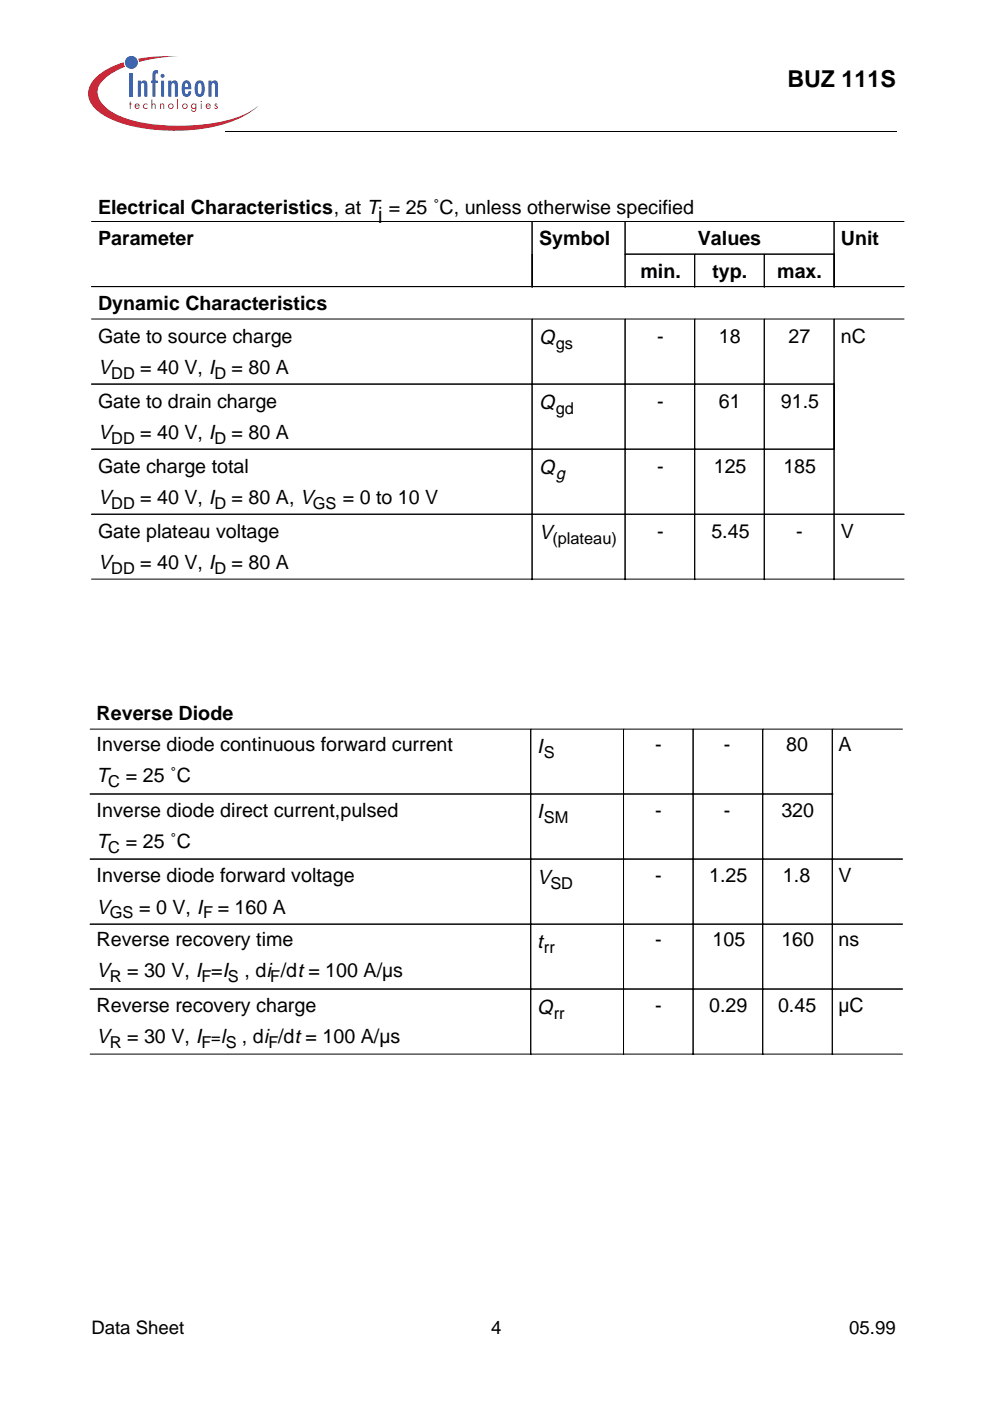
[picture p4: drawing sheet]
<svg xmlns="http://www.w3.org/2000/svg" width="210mm" height="297mm" viewBox="0 0 210 297" stroke-linecap="round" stroke-linejoin="round" font-family="sans-serif">
<g fill="#c82434">
<path d="M27.5 21.5h.2v.5h.2v.1h-.2v1h-.2v-1h-.1z"/>
<path d="M30.5 22.1l.6-.1h.2v.3a.41 .41 0 0 0-.7-.1 .41 .41 0 0 0 .1 .6 .41 .41 0 0 0 .6-.1v.3a.6 .6 0 0 1-.8-.1 .6 .6 0 0 1 0-.8z"/>
<path d="M32.1 21.1h.2v1l.3-.2 .4 .3v.9h-.2v-.8l-.2-.2-.3 .2v.8h-.2z"/>
<path d="M33.9 22h.2v.1l.3-.2 .3 .1 .1 1.1h-.2v-.8l-.2-.2-.3 .2v.8h-.2z"/>
<path d="M37.6 21.1h.2v2h-.2z"/>
<path d="M45.5 22.1a.33 .33 0 0 1 .6 0h-.4v.2a.4 .4 0 0 1 .5 .4 .4 .4 0 0 1-.3 .4 .4 .4 0 0 1-.5-.3l.5 .1v-.3a.4 .4 0 0 1-.4-.5z"/>
<path d="M29.3 12.4a35.9 35.9 0 0 1 8.6-.4 31.2 31.2 0 0 0-8.4 1.1z"/>
<path d="M20.3 16.4a14.5 14.5 0 0 1 5.9-3.2l.3 1a9.8 9.8 0 0 0-5.6 4.3 4 4 0 0 0 1.6 4.3 20.3 20.3 0 0 0 11.2 3.7 39 39 0 0 0 18.3-2.3l2.6-1.7a19.1 19.1 0 0 1-10.1 4.6 40.7 40.7 0 0 1-19.8-1.4 9.9 9.9 0 0 1-5.6-4.2 4.3 4.3 0 0 1 1.2-5.1z"/>
<path d="M28.8 22.3l.3-.2 .3 .3h-.7zM28.7 22.1a.59 .59 0 0 0 0 .9 .59 .59 0 0 0 .9-.2l-.2-.1-.2 .2a.37 .37 0 0 1-.5-.3h.9a.54 .54 0 0 0-.3-.6 .54 .54 0 0 0-.6 .1z"/>
<path d="M35.8 22.5a.41 .41 0 0 1 .8 0 .41 .41 0 0 1-.8 0zM35.6 22.5a.6 .6 0 0 0 1.2 0 .6 .6 0 0 0-1.2 0z"/>
<path d="M38.8 22.5a.41 .41 0 0 1 .8 0 .41 .41 0 0 1-.8 0zM38.6 22.5a.6 .6 0 0 0 1.2 0 .6 .6 0 0 0-1.2 0z"/>
<path d="M40.7 22.5a.4 .4 0 0 1 .8 0 .4 .4 0 0 1-.8 0zM40.6 22.1a.57 .57 0 0 0 0 .8 .57 .57 0 0 0 .8 0 .44 .44 0 0 1-.1 .5 .44 .44 0 0 1-.4 .1l-.2-.3h-.2a.56 .56 0 0 0 .7 .5 .56 .56 0 0 0 .4-.7v-1h-.2v.1l-.4-.2z"/>
<path d="M42.6 22h.2v1.1h-.2zM42.5 21.5a.15 .15 0 0 1 .3 0 .15 .15 0 0 1-.3 0z"/>
<path d="M43.9 22.3l.3-.2 .3 .3h-.7zM43.8 22.1a.59 .59 0 0 0 0 .9 .59 .59 0 0 0 .9-.2l-.2-.1-.2 .2a.37 .37 0 0 1-.5-.3h.9a.54 .54 0 0 0-.3-.6 .54 .54 0 0 0-.6 .1z"/>
</g>
<g fill="#18469d">
<path d="M27.5 15.4h.7v5.1h-.7z"/>
<path d="M29.2 17.1h.7v.4a.77 .77 0 0 1 1-.4 .77 .77 0 0 1 .3 1.1v2.3h-.6v-2.6l-.4-.3a.58 .58 0 0 0-.3 .8v2.1h-.7z"/>
<path d="M32.5 15.1l.6-.2 .4 .1v.6l-.3-.1-.2 .3v1.3h.5v.5h-.5v2.9h-.7v-2.9h-.3v-.5h.3v-1.4z"/>
<path d="M35.7 17.1h.6v.4a.77 .77 0 0 1 1.1-.4 .77 .77 0 0 1 .3 1.1v2.3h-.6v-2.6l-.4-.3a.58 .58 0 0 0-.4 .8v2.1h-.6z"/>
<path d="M44.2 17.1h.6v.4a.77 .77 0 0 1 1.1-.4 .77 .77 0 0 1 .3 1.1v2.3h-.6v-2.6l-.4-.3a.58 .58 0 0 0-.4 .8v2.1h-.6z"/>
<path d="M34.2 17.1h.6v3.4h-.6zM34.1 16.1a.42 .42 0 0 1 .8 0 .42 .42 0 0 1-.8 0z"/>
<path d="M39.3 17.7l.2-.1a.73 .73 0 0 1 .4 .9h-.7zM39.1 17.2a2.68 2.68 0 0 0 0 3.2 1 1 0 0 0 1-.1 1 1 0 0 0 .4-1h-.5l-.2 .6-.2 .1a.98 .98 0 0 1-.4-1.1l1.4-.1a1.54 1.54 0 0 0-1.1-1.8z"/>
<path d="M42.1 17.8l.2-.2a1.27 1.27 0 0 1 .5 1.5l-.2 .7-.3 .2a1.27 1.27 0 0 1-.4-1.5zM41.5 17.5l-.2 1.3a1.47 1.47 0 0 0 1 1.7 1.31 1.31 0 0 0 1.1-1.7 1.48 1.48 0 0 0-1.1-1.8l-.4 .2z"/>
<circle cx="27.9" cy="13.2" r="1.37"/>
</g>
<g fill="#000">
<path d="M47.8 27.8l.1 .1z" fill-rule="evenodd"/>
<path d="M190 27.8v.1z" fill-rule="evenodd"/>
</g>
<path d="M47.9 27.8h142.1" fill="none" stroke="#000" stroke-width=".21"/>
<path d="M15.1 40.4h179.1v233.6h-179.1z" fill-rule="evenodd" fill="#fff"/>
<path d="M15.1 40.4h179.1v233.6h-179.1z" fill="#fff"/>
<g fill="none" stroke="#000" stroke-width=".21">
<path d="M19.4 47h172.3M112.8 47.1v13.8M132.5 47.1v13.8M132.6 53.9h44.3M147.3 54v6.9M162 54v6.9M176.8 47.1v13.8M19.4 60.8h172.3M19.4 67.6h172.3M112.8 67.8v55.1M132.5 67.8v55.1M147.3 67.8v55.1"/>
<path d="M162 67.8v55.1M176.8 67.8v55.1M19.4 81.4h157.5M19.4 95.2h157.5M19.4 109h172.3M19.4 122.8h172.3M19.1 154.6h172.2M112.5 154.7v68.9M132.2 154.7v68.9M147 154.7v68.9M161.7 154.7v68.9M176.5 154.7v68.9"/>
<path d="M19.1 168.3h157.5M19.1 182.1h172.2M19.1 195.9h172.2M19.1 209.7h172.2M19.1 223.5h172.2"/>
</g>
<text font-size="4.9" x="166.9" y="18.5">BUZ 111S</text>
<g font-size="4.3">
<text x="114.3" y="73">Q</text>
<text x="20.8" y="79.2">V</text>
<text x="114.3" y="86.8">Q</text>
<text x="20.8" y="93">V</text>
<text x="114.3" y="100.5">Q</text>
<text x="20.8" y="106.8">V</text>
<text x="114.3" y="114.3">V</text>
<text x="20.8" y="120.6">V</text>
<text x="113.9" y="159.6">I</text>
<text x="20.5" y="165.9">T</text>
<text x="113.9" y="173.5">I</text>
<text x="20.5" y="179.8">T</text>
<text x="113.9" y="187.4">V</text>
<text x="20.5" y="193.7">V</text>
<text x="113.9" y="201">t</text>
<text x="20.5" y="207.2">V</text>
<text x="113.9" y="214.9">Q</text>
<text x="20.5" y="221.2">V</text>
<text x="46.8" y="221.2">l</text>
</g>
<g font-size="4.2">
<text x="20.8" y="45.4">Electrical Characteristics, at T = 25 ˚C, unless otherwise specified</text>
<text x="80.2" y="46.8">j</text>
<text x="20.8" y="52">Parameter</text>
<text x="114.3" y="52">Symbol</text>
<text x="148" y="52">Values</text>
<text x="178.3" y="52">Unit</text>
<text x="135.8" y="58.8">min.</text>
<text x="151" y="58.8">typ.</text>
<text x="164.8" y="58.8">max.</text>
<text x="20.8" y="65.8">Dynamic Characteristics</text>
<text x="20.8" y="72.6">Gate to source charge</text>
<text x="139.3" y="72.6">-</text>
<text x="152.4" y="72.6">18</text>
<text x="167.2" y="72.6">27</text>
<text x="178.3" y="72.6">nC</text>
<text x="29.7" y="79.2">= 40 V, I</text>
<text x="49.1" y="79.2">= 80 A</text>
<text x="20.8" y="86.4">Gate to drain charge</text>
<text x="139.3" y="86.4">-</text>
<text x="152.4" y="86.4">61</text>
<text x="165.6" y="86.4">91.5</text>
<text x="29.7" y="93">= 40 V, I</text>
<text x="49.1" y="93">= 80 A</text>
<text x="20.8" y="100.2">Gate charge total</text>
<text x="139.3" y="100.2">-</text>
<text x="151.3" y="100.2">125</text>
<text x="166.1" y="100.2">185</text>
<text x="29.7" y="106.8">= 40 V, I</text>
<text x="49.1" y="106.8">= 80 A, V</text>
<text x="72.7" y="106.8">= 0 to 10 V</text>
<text x="20.8" y="114">Gate plateau voltage</text>
<text x="139.3" y="114">-</text>
<text x="150.8" y="114">5.45</text>
<text x="168.8" y="114">-</text>
<text x="178.3" y="114">V</text>
<text x="29.7" y="120.6">= 40 V, I</text>
<text x="49.1" y="120.6">= 80 A</text>
<text x="20.5" y="152.7">Reverse Diode</text>
<text x="20.5" y="159.3">Inverse diode continuous forward current</text>
<text x="138.9" y="159.3">-</text>
<text x="153.5" y="159.3">-</text>
<text x="166.7" y="159.3">80</text>
<text x="177.8" y="159.3">A</text>
<text x="26.7" y="165.9">= 25 ˚C</text>
<text x="20.5" y="173.2">Inverse diode direct current,pulsed</text>
<text x="138.9" y="173.2">-</text>
<text x="153.5" y="173.2">-</text>
<text x="165.7" y="173.2">320</text>
<text x="26.7" y="179.8">= 25 ˚C</text>
<text x="20.5" y="187.1">Inverse diode forward voltage</text>
<text x="138.9" y="187.1">-</text>
<text x="150.4" y="187.1">1.25</text>
<text x="166" y="187.1">1.8</text>
<text x="177.8" y="187.1">V</text>
<text x="29.5" y="193.7">= 0 V, I</text>
<text x="46.2" y="193.7">= 160 A</text>
<text x="20.5" y="200.6">Reverse recovery time</text>
<text x="138.9" y="200.6">-</text>
<text x="151.1" y="200.6">105</text>
<text x="165.7" y="200.6">160</text>
<text x="177.8" y="200.6">ns</text>
<text x="26.9" y="207.2">= 30 V, I =I</text>
<text x="51.8" y="207.2">, di /dt = 100 A/µs</text>
<text x="20.5" y="214.5">Reverse recovery charge</text>
<text x="138.9" y="214.5">-</text>
<text x="150.4" y="214.5">0.29</text>
<text x="165" y="214.5">0.45</text>
<text x="177.8" y="214.5">µC</text>
<text x="26.9" y="221.2">= 30 V, I</text>
<text x="51.3" y="221.2">, di /dt = 100 A/µs</text>
</g>
<g font-size="3.9">
<text x="19.4" y="282.9">Data Sheet</text>
<text x="104.1" y="282.9">4</text>
<text x="180.1" y="282.9">05.99</text>
</g>
<text font-size="3.6" x="117.8" y="101.6">g</text>
<g font-size="3.5">
<text x="117.8" y="74">gs</text>
<text x="23.6" y="80.3">DD</text>
<text x="45.5" y="80.3">D</text>
<text x="117.8" y="87.8">gd</text>
<text x="23.6" y="94.1">DD</text>
<text x="45.5" y="94.1">D</text>
<text x="23.6" y="107.8">DD</text>
<text x="45.5" y="107.8">D</text>
<text x="66.3" y="107.8">GS</text>
<text x="117.1" y="115.4">(plateau)</text>
<text x="23.6" y="121.6">DD</text>
<text x="45.5" y="121.6">D</text>
<text x="115.3" y="160.7">S</text>
<text x="22.9" y="166.9">C</text>
<text x="115.3" y="174.6">SM</text>
<text x="22.9" y="180.8">C</text>
<text x="116.7" y="188.5">SD</text>
<text x="23.3" y="194.7">GS</text>
<text x="43.1" y="194.7">F</text>
<text x="115.3" y="202">rr</text>
<text x="23.3" y="208.3">R</text>
<text x="42.7" y="208.3">F</text>
<text x="48.3" y="208.3">S</text>
<text x="57.3" y="208.3">F</text>
<text x="117.4" y="215.9">rr</text>
<text x="44.8" y="221.2">=</text>
<text x="23.3" y="222.2">R</text>
<text x="42.7" y="222.2">F</text>
<text x="47.9" y="222.2">S</text>
<text x="57" y="222.2">F</text>
</g>
</svg>
